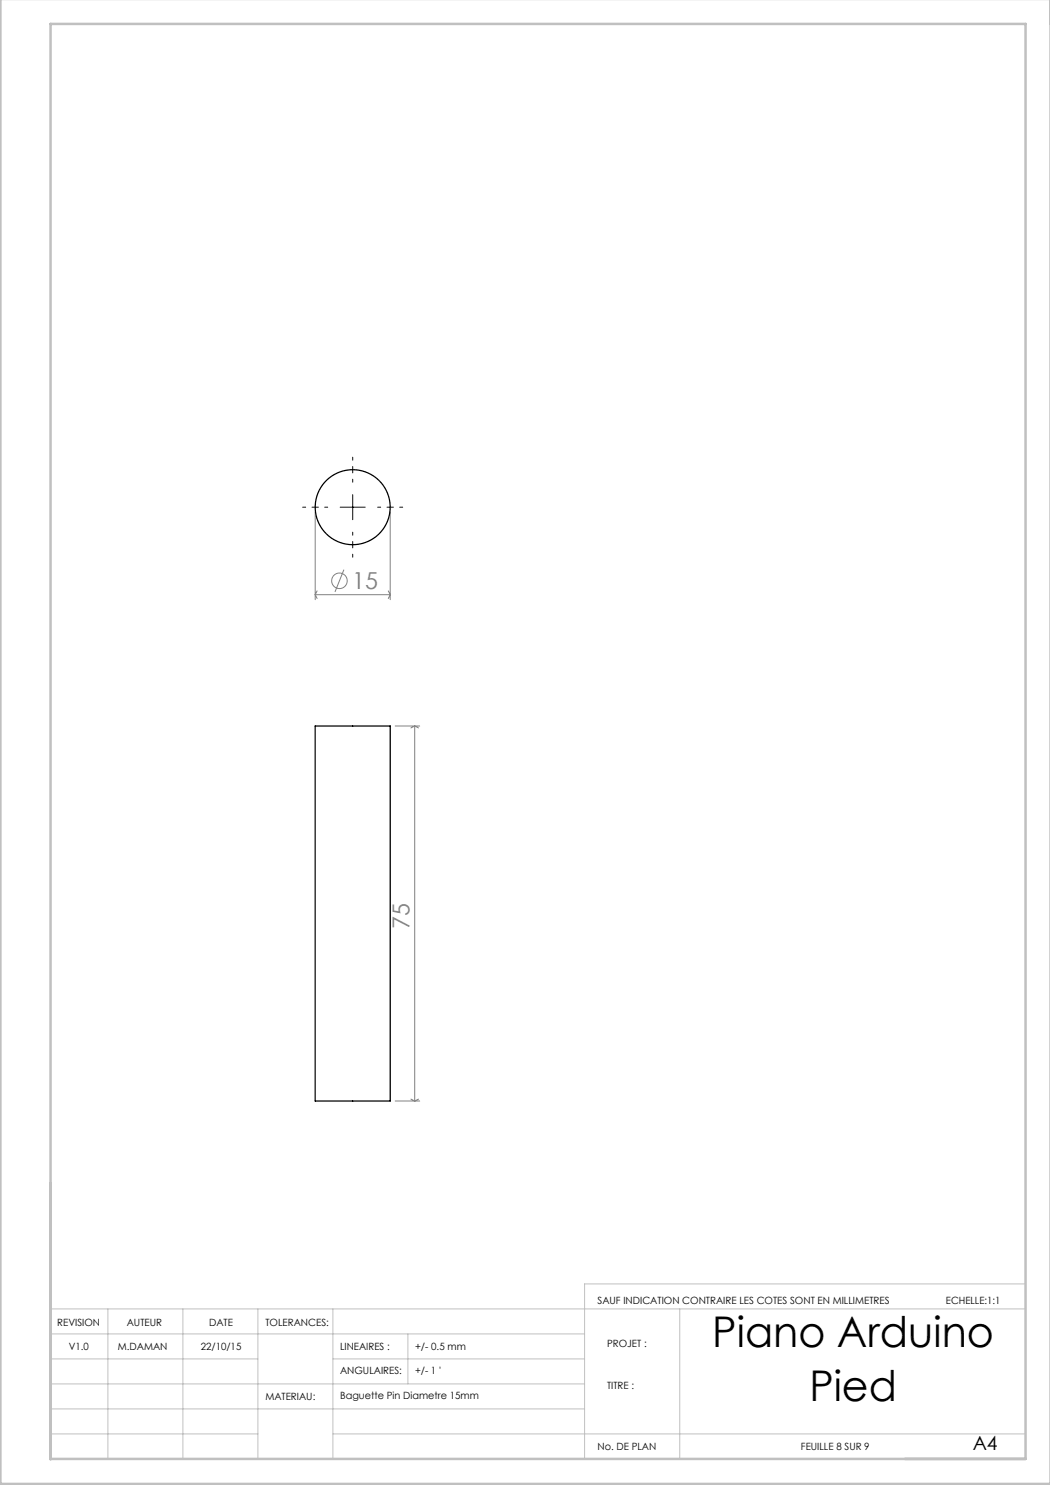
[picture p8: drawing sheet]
<svg xmlns="http://www.w3.org/2000/svg" width="210mm" height="297mm" viewBox="0 0 210 297" stroke-linecap="round" stroke-linejoin="round" font-family="sans-serif">
<g fill="none" stroke="#808080" stroke-width=".2">
<path d="M63 102.4v17.5M63 118.9h15M63 118.9l.4 .8M63.4 118.2l-.4 .7M68.8 113.9l-1.8 4.5M77.7 118.2l.3 .7M78 102.4v17.5M78 118.9l-.3 .8M79 145.2h4.9M82.9 145.2v75M82.9 145.2l.8 .4M82.9 145.2l-.7 .4"/>
<path d="M82.2 219.8l.7 .4M83.7 219.8l-.8 .4M79 220.2h4.9"/>
<circle cx="67.9" cy="116.2" r="1.56"/>
</g>
<path d="M70.5 96.4v-5M65.5 101.4h-5M70.5 106.4v5M75.5 101.4h5" fill="none" stroke="#000" stroke-width=".2" stroke-dasharray="30.5 1.3 1.3 1.3" stroke-dashoffset="29.9"/>
<path d="M70.5 98.9v5M68 101.4h5" fill="none" stroke="#000" stroke-width=".2"/>
<g fill="none" stroke="#c0c0c0" stroke-width=".2">
<path d="M205.1 256.8h-88.2v35M10.1 261.8h195M10.1 271.8h41.5M10.1 276.8h106.8M10.1 266.8h106.8M21.6 261.8v30M36.6 261.8v30M51.6 261.8v30M66.6 271.8h50.3M66.6 261.8v30M81.6 266.8v10M135.9 261.8v30"/>
<path d="M205.1 267.4v5M10.1 291.8h195M10.1 281.8h106.8M10.1 286.8h41.5M66.6 286.8h138.5"/>
</g>
<path d="M.1 -.1v296.9h210M10.1 291.8h195v-287h-195v287.1" fill="none" stroke="#c0c0c0" stroke-width=".5"/>
<g fill="none" stroke="#000" stroke-width=".25">
<path d="M63 145.2h15v75h-15z"/>
<circle cx="70.5" cy="101.4" r="7.5"/>
</g>
<g font-size="8.5">
<text x="142.5" y="269.4">Piano Arduino</text>
<text x="161.9" y="280.1">Pied</text>
</g>
<g font-size="4.7" fill="#808080">
<text x="70.5" y="117.9">15</text>
<text x="81.9" y="185.8" transform="rotate(-90 81.9 185.8)">75</text>
</g>
<text font-size="3.9" x="194.6" y="290">A4</text>
<g font-size="2">
<text x="119.5" y="260.8">SAUF INDICATION CONTRAIRE LES COTES SONT EN MILLIMETRES</text>
<text x="189.2" y="260.8">ECHELLE:1:1</text>
<text x="11.5" y="265.2">REVISION</text>
<text x="13.7" y="269.9">V1.0</text>
<text x="23.5" y="269.9">M.DAMAN</text>
<text x="25.4" y="265.2">AUTEUR</text>
<text x="40.2" y="269.9">22/10/15</text>
<text x="41.8" y="265.2">DATE</text>
<text x="53.1" y="265.2">TOLERANCES:</text>
<text x="68" y="270">LINEAIRES :</text>
<text x="83" y="270">+/- 0.5 mm</text>
<text x="121.4" y="269.4">PROJET :</text>
<text x="68" y="274.8">ANGULAIRES:</text>
<text x="83" y="274.8">+/- 1 '</text>
<text x="53.1" y="280">MATERIAU:</text>
<text x="68" y="279.9">Baguette Pin Diametre 15mm</text>
<text x="121.4" y="277.8">TITRE :</text>
<text x="119.5" y="290">No. DE PLAN</text>
<text x="160.2" y="290">FEUILLE 8 SUR 9</text>
</g>
</svg>
